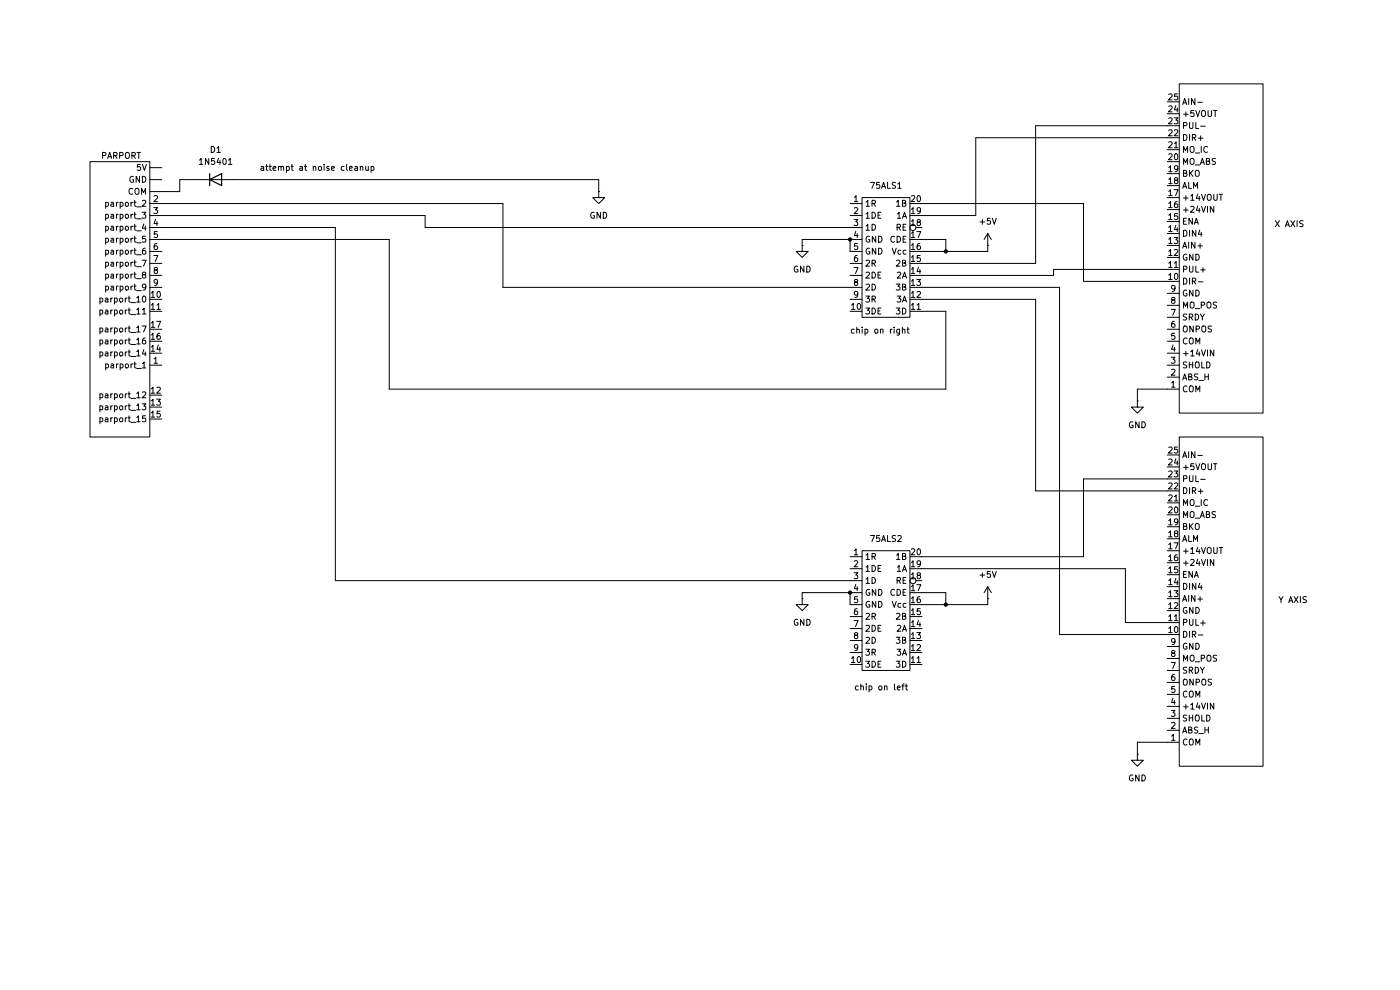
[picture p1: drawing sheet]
(kicad_sch
 (version 20260306)
 (generator "eeschema")
 (generator_version "10.0")
 (paper "A4")
 (lib_symbols
  (symbol "Diode:1N5401"
   (pin_numbers (hide yes))
   (pin_names (hide yes)) (exclude_from_sim no) (in_bom yes) (on_board yes)
   (in_pos_files yes)
   (duplicate_pin_numbers_are_jumpers no)
   (property "Reference" "D" (at 0 2.54 0) (show_name no) (do_not_autoplace no) (effects (font (size 1.27 1.27))))
   (property "Value" "1N5401" (at 0 -2.54 0) (show_name no) (do_not_autoplace no) (effects (font (size 1.27 1.27))))
   (property "Footprint" "Diode_THT:D_DO-201AD_P15.24mm_Horizontal" (at 0 -4.445 0) (show_name no) (do_not_autoplace no) (hide yes) (effects (font (size 1.27 1.27))))
   (property "Datasheet" "http://www.vishay.com/docs/88516/1n5400.pdf" (at 0 0 0) (show_name no) (do_not_autoplace no) (hide yes) (effects (font (size 1.27 1.27))))
   (property "Description" "100V 3A General Purpose Rectifier Diode, DO-201AD" (at 0 0 0) (show_name no) (do_not_autoplace no) (hide yes) (effects (font (size 1.27 1.27))))
   (property "Sim.Device" "D" (at 0 0 0) (show_name no) (do_not_autoplace no) (hide yes) (effects (font (size 1.27 1.27))))
   (property "Sim.Pins" "1=K 2=A" (at 0 0 0) (show_name no) (do_not_autoplace no) (hide yes) (effects (font (size 1.27 1.27))))
   (symbol "1N5401_0_1"
    (polyline (pts (xy -1.27 1.27) (xy -1.27 -1.27)) (stroke (width 0.254) (type default)) (fill (type none)))
    (polyline (pts (xy 1.27 1.27) (xy 1.27 -1.27) (xy -1.27 0) (xy 1.27 1.27)) (stroke (width 0.254) (type default)) (fill (type none)))
    (polyline (pts (xy 1.27 0) (xy -1.27 0)) (stroke (width 0) (type default)) (fill (type none))))
   (symbol "1N5401_1_1"
    (pin passive line (at -3.81 0 0) (length 2.54) (name "K" (effects (font (size 1.27 1.27)))) (number "1" (effects (font (size 1.27 1.27)))))
    (pin passive line (at 3.81 0 180) (length 2.54) (name "A" (effects (font (size 1.27 1.27)))) (number "2" (effects (font (size 1.27 1.27))))))
   (embedded_fonts no))
  (symbol "kl_parts:75ALS171" (exclude_from_sim no) (in_bom yes) (on_board yes)
   (in_pos_files yes)
   (duplicate_pin_numbers_are_jumpers no)
   (property "Reference" "75ALS171" (at 1.524 6.604 0) (show_name no) (do_not_autoplace no) (effects (font (size 1.27 1.27))))
   (property "Value" "" (at 0 0 0) (show_name no) (do_not_autoplace no) (effects (font (size 1.27 1.27))))
   (property "Footprint" "" (at 0 0 0) (show_name no) (do_not_autoplace no) (hide yes) (effects (font (size 1.27 1.27))))
   (property "Datasheet" "" (at 0 0 0) (show_name no) (do_not_autoplace no) (hide yes) (effects (font (size 1.27 1.27))))
   (property "Description" "" (at 0 0 0) (show_name no) (do_not_autoplace no) (hide yes) (effects (font (size 1.27 1.27))))
   (symbol "75ALS171_0_1"
    (rectangle (start -3.81 5.08) (end 6.35 -20.32) (stroke (width 0) (type default)) (fill (type none))))
   (symbol "75ALS171_1_1"
    (pin input line (at -6.35 3.81 0) (length 2.54) (name "1R" (effects (font (size 1.27 1.27)))) (number "1" (effects (font (size 1.27 1.27)))))
    (pin input line (at -6.35 1.27 0) (length 2.54) (name "1DE" (effects (font (size 1.27 1.27)))) (number "2" (effects (font (size 1.27 1.27)))))
    (pin input line (at -6.35 -1.27 0) (length 2.54) (name "1D" (effects (font (size 1.27 1.27)))) (number "3" (effects (font (size 1.27 1.27)))))
    (pin power_in line (at -6.35 -3.81 0) (length 2.54) (name "GND" (effects (font (size 1.27 1.27)))) (number "4" (effects (font (size 1.27 1.27)))))
    (pin power_in line (at -6.35 -6.35 0) (length 2.54) (name "GND" (effects (font (size 1.27 1.27)))) (number "5" (effects (font (size 1.27 1.27)))))
    (pin input line (at -6.35 -8.89 0) (length 2.54) (name "2R" (effects (font (size 1.27 1.27)))) (number "6" (effects (font (size 1.27 1.27)))))
    (pin input line (at -6.35 -11.43 0) (length 2.54) (name "2DE" (effects (font (size 1.27 1.27)))) (number "7" (effects (font (size 1.27 1.27)))))
    (pin input line (at -6.35 -13.97 0) (length 2.54) (name "2D" (effects (font (size 1.27 1.27)))) (number "8" (effects (font (size 1.27 1.27)))))
    (pin input line (at -6.35 -16.51 0) (length 2.54) (name "3R" (effects (font (size 1.27 1.27)))) (number "9" (effects (font (size 1.27 1.27)))))
    (pin input line (at -6.35 -19.05 0) (length 2.54) (name "3DE" (effects (font (size 1.27 1.27)))) (number "10" (effects (font (size 1.27 1.27)))))
    (pin input line (at 8.89 -19.05 180) (length 2.54) (name "3D" (effects (font (size 1.27 1.27)))) (number "11" (effects (font (size 1.27 1.27)))))
    (pin input line (at 8.89 -16.51 180) (length 2.54) (name "3A" (effects (font (size 1.27 1.27)))) (number "12" (effects (font (size 1.27 1.27)))))
    (pin input line (at 8.89 -13.97 180) (length 2.54) (name "3B" (effects (font (size 1.27 1.27)))) (number "13" (effects (font (size 1.27 1.27)))))
    (pin input line (at 8.89 -11.43 180) (length 2.54) (name "2A" (effects (font (size 1.27 1.27)))) (number "14" (effects (font (size 1.27 1.27)))))
    (pin input line (at 8.89 -8.89 180) (length 2.54) (name "2B" (effects (font (size 1.27 1.27)))) (number "15" (effects (font (size 1.27 1.27)))))
    (pin power_in line (at 8.89 -6.35 180) (length 2.54) (name "Vcc" (effects (font (size 1.27 1.27)))) (number "16" (effects (font (size 1.27 1.27)))))
    (pin input line (at 8.89 -3.81 180) (length 2.54) (name "CDE" (effects (font (size 1.27 1.27)))) (number "17" (effects (font (size 1.27 1.27)))))
    (pin input inverted (at 8.89 -1.27 180) (length 2.54) (name "RE" (effects (font (size 1.27 1.27)))) (number "18" (effects (font (size 1.27 1.27)))))
    (pin input line (at 8.89 1.27 180) (length 2.54) (name "1A" (effects (font (size 1.27 1.27)))) (number "19" (effects (font (size 1.27 1.27)))))
    (pin input line (at 8.89 3.81 180) (length 2.54) (name "1B" (effects (font (size 1.27 1.27)))) (number "20" (effects (font (size 1.27 1.27))))))
   (embedded_fonts no))
  (symbol "kl_parts:CNC4PC" (exclude_from_sim no) (in_bom yes) (on_board yes)
   (in_pos_files yes)
   (duplicate_pin_numbers_are_jumpers no)
   (property "Reference" "U" (at 0 0 0) (show_name no) (do_not_autoplace no) (hide yes) (effects (font (size 1.27 1.27))))
   (property "Value" "" (at 0 0 0) (show_name no) (do_not_autoplace no) (effects (font (size 1.27 1.27))))
   (property "Footprint" "" (at 0 0 0) (show_name no) (do_not_autoplace no) (hide yes) (effects (font (size 1.27 1.27))))
   (property "Datasheet" "" (at 0 0 0) (show_name no) (do_not_autoplace no) (hide yes) (effects (font (size 1.27 1.27))))
   (property "Description" "" (at 0 0 0) (show_name no) (do_not_autoplace no) (hide yes) (effects (font (size 1.27 1.27))))
   (symbol "CNC4PC_0_1"
    (rectangle (start -6.35 35.56) (end 6.35 -22.86) (stroke (width 0) (type default)) (fill (type none))))
   (symbol "CNC4PC_1_1"
    (text "PARPORT" (at 0.254 36.83 0) (effects (font (size 1.27 1.27))))
    (pin power_in line (at 8.89 34.29 180) (length 2.54) (name "5V" (effects (font (size 1.27 1.27)))) (number "" (effects (font (size 1.27 1.27)))))
    (pin power_in line (at 8.89 31.75 180) (length 2.54) (name "GND" (effects (font (size 1.27 1.27)))) (number "" (effects (font (size 1.27 1.27)))))
    (pin power_in line (at 8.89 29.21 180) (length 2.54) (name "COM" (effects (font (size 1.27 1.27)))) (number "" (effects (font (size 1.27 1.27)))))
    (pin output line (at 8.89 -7.62 180) (length 2.54) (name "parport_1" (effects (font (size 1.27 1.27)))) (number "1" (effects (font (size 1.27 1.27)))))
    (pin output line (at 8.89 26.67 180) (length 2.54) (name "parport_2" (effects (font (size 1.27 1.27)))) (number "2" (effects (font (size 1.27 1.27)))))
    (pin output line (at 8.89 24.13 180) (length 2.54) (name "parport_3" (effects (font (size 1.27 1.27)))) (number "3" (effects (font (size 1.27 1.27)))))
    (pin output line (at 8.89 21.59 180) (length 2.54) (name "parport_4" (effects (font (size 1.27 1.27)))) (number "4" (effects (font (size 1.27 1.27)))))
    (pin output line (at 8.89 19.05 180) (length 2.54) (name "parport_5" (effects (font (size 1.27 1.27)))) (number "5" (effects (font (size 1.27 1.27)))))
    (pin output line (at 8.89 16.51 180) (length 2.54) (name "parport_6" (effects (font (size 1.27 1.27)))) (number "6" (effects (font (size 1.27 1.27)))))
    (pin output line (at 8.89 13.97 180) (length 2.54) (name "parport_7" (effects (font (size 1.27 1.27)))) (number "7" (effects (font (size 1.27 1.27)))))
    (pin output line (at 8.89 11.43 180) (length 2.54) (name "parport_8" (effects (font (size 1.27 1.27)))) (number "8" (effects (font (size 1.27 1.27)))))
    (pin output line (at 8.89 8.89 180) (length 2.54) (name "parport_9" (effects (font (size 1.27 1.27)))) (number "9" (effects (font (size 1.27 1.27)))))
    (pin output line (at 8.89 6.35 180) (length 2.54) (name "parport_10" (effects (font (size 1.27 1.27)))) (number "10" (effects (font (size 1.27 1.27)))))
    (pin output line (at 8.89 3.81 180) (length 2.54) (name "parport_11" (effects (font (size 1.27 1.27)))) (number "11" (effects (font (size 1.27 1.27)))))
    (pin output line (at 8.89 -13.97 180) (length 2.54) (name "parport_12" (effects (font (size 1.27 1.27)))) (number "12" (effects (font (size 1.27 1.27)))))
    (pin output line (at 8.89 -16.51 180) (length 2.54) (name "parport_13" (effects (font (size 1.27 1.27)))) (number "13" (effects (font (size 1.27 1.27)))))
    (pin output line (at 8.89 -5.08 180) (length 2.54) (name "parport_14" (effects (font (size 1.27 1.27)))) (number "14" (effects (font (size 1.27 1.27)))))
    (pin output line (at 8.89 -19.05 180) (length 2.54) (name "parport_15" (effects (font (size 1.27 1.27)))) (number "15" (effects (font (size 1.27 1.27)))))
    (pin output line (at 8.89 -2.54 180) (length 2.54) (name "parport_16" (effects (font (size 1.27 1.27)))) (number "16" (effects (font (size 1.27 1.27)))))
    (pin output line (at 8.89 0 180) (length 2.54) (name "parport_17" (effects (font (size 1.27 1.27)))) (number "17" (effects (font (size 1.27 1.27))))))
   (embedded_fonts no))
  (symbol "kl_parts:DYN4" (exclude_from_sim no) (in_bom yes) (on_board yes)
   (in_pos_files yes)
   (duplicate_pin_numbers_are_jumpers no)
   (property "Reference" "DYN4" (at -10.414 39.37 0) (show_name no) (do_not_autoplace no) (hide yes) (effects (font (size 1.27 1.27))))
   (property "Value" "" (at 0 0 0) (show_name no) (do_not_autoplace no) (effects (font (size 1.27 1.27))))
   (property "Footprint" "" (at 0 0 0) (show_name no) (do_not_autoplace no) (hide yes) (effects (font (size 1.27 1.27))))
   (property "Datasheet" "" (at 0 0 0) (show_name no) (do_not_autoplace no) (hide yes) (effects (font (size 1.27 1.27))))
   (property "Description" "" (at 0 0 0) (show_name no) (do_not_autoplace no) (hide yes) (effects (font (size 1.27 1.27))))
   (symbol "DYN4_0_1"
    (rectangle (start -15.24 36.83) (end 2.54 -33.02) (stroke (width 0) (type default)) (fill (type none))))
   (symbol "DYN4_1_1"
    (pin power_in line (at -17.78 -27.94 0) (length 2.54) (name "COM" (effects (font (size 1.27 1.27)))) (number "1" (effects (font (size 1.27 1.27)))))
    (pin input line (at -17.78 -25.4 0) (length 2.54) (name "ABS_H" (effects (font (size 1.27 1.27)))) (number "2" (effects (font (size 1.27 1.27)))))
    (pin input line (at -17.78 -22.86 0) (length 2.54) (name "SHOLD" (effects (font (size 1.27 1.27)))) (number "3" (effects (font (size 1.27 1.27)))))
    (pin power_in line (at -17.78 -20.32 0) (length 2.54) (name "+14VIN" (effects (font (size 1.27 1.27)))) (number "4" (effects (font (size 1.27 1.27)))))
    (pin power_in line (at -17.78 -17.78 0) (length 2.54) (name "COM" (effects (font (size 1.27 1.27)))) (number "5" (effects (font (size 1.27 1.27)))))
    (pin input line (at -17.78 -15.24 0) (length 2.54) (name "ONPOS" (effects (font (size 1.27 1.27)))) (number "6" (effects (font (size 1.27 1.27)))))
    (pin input line (at -17.78 -12.7 0) (length 2.54) (name "SRDY" (effects (font (size 1.27 1.27)))) (number "7" (effects (font (size 1.27 1.27)))))
    (pin input line (at -17.78 -10.16 0) (length 2.54) (name "MO_POS" (effects (font (size 1.27 1.27)))) (number "8" (effects (font (size 1.27 1.27)))))
    (pin power_in line (at -17.78 -7.62 0) (length 2.54) (name "GND" (effects (font (size 1.27 1.27)))) (number "9" (effects (font (size 1.27 1.27)))))
    (pin input line (at -17.78 -5.08 0) (length 2.54) (name "DIR-" (effects (font (size 1.27 1.27)))) (number "10" (effects (font (size 1.27 1.27)))))
    (pin input line (at -17.78 -2.54 0) (length 2.54) (name "PUL+" (effects (font (size 1.27 1.27)))) (number "11" (effects (font (size 1.27 1.27)))))
    (pin power_in line (at -17.78 0 0) (length 2.54) (name "GND" (effects (font (size 1.27 1.27)))) (number "12" (effects (font (size 1.27 1.27)))))
    (pin input line (at -17.78 2.54 0) (length 2.54) (name "AIN+" (effects (font (size 1.27 1.27)))) (number "13" (effects (font (size 1.27 1.27)))))
    (pin input line (at -17.78 5.08 0) (length 2.54) (name "DIN4" (effects (font (size 1.27 1.27)))) (number "14" (effects (font (size 1.27 1.27)))))
    (pin input line (at -17.78 7.62 0) (length 2.54) (name "ENA" (effects (font (size 1.27 1.27)))) (number "15" (effects (font (size 1.27 1.27)))))
    (pin power_in line (at -17.78 10.16 0) (length 2.54) (name "+24VIN" (effects (font (size 1.27 1.27)))) (number "16" (effects (font (size 1.27 1.27)))))
    (pin power_out line (at -17.78 12.7 0) (length 2.54) (name "+14VOUT" (effects (font (size 1.27 1.27)))) (number "17" (effects (font (size 1.27 1.27)))))
    (pin input line (at -17.78 15.24 0) (length 2.54) (name "ALM" (effects (font (size 1.27 1.27)))) (number "18" (effects (font (size 1.27 1.27)))))
    (pin input line (at -17.78 17.78 0) (length 2.54) (name "BKO" (effects (font (size 1.27 1.27)))) (number "19" (effects (font (size 1.27 1.27)))))
    (pin input line (at -17.78 20.32 0) (length 2.54) (name "MO_ABS" (effects (font (size 1.27 1.27)))) (number "20" (effects (font (size 1.27 1.27)))))
    (pin input line (at -17.78 22.86 0) (length 2.54) (name "MO_IC" (effects (font (size 1.27 1.27)))) (number "21" (effects (font (size 1.27 1.27)))))
    (pin input line (at -17.78 25.4 0) (length 2.54) (name "DIR+" (effects (font (size 1.27 1.27)))) (number "22" (effects (font (size 1.27 1.27)))))
    (pin input line (at -17.78 27.94 0) (length 2.54) (name "PUL-" (effects (font (size 1.27 1.27)))) (number "23" (effects (font (size 1.27 1.27)))))
    (pin power_out line (at -17.78 30.48 0) (length 2.54) (name "+5VOUT" (effects (font (size 1.27 1.27)))) (number "24" (effects (font (size 1.27 1.27)))))
    (pin input line (at -17.78 33.02 0) (length 2.54) (name "AIN-" (effects (font (size 1.27 1.27)))) (number "25" (effects (font (size 1.27 1.27))))))
   (embedded_fonts no))
  (symbol "power:+5V"
   (power global)
   (pin_numbers (hide yes))
   (pin_names
    (offset 0) (hide yes)) (exclude_from_sim no) (in_bom yes) (on_board yes)
   (in_pos_files yes)
   (duplicate_pin_numbers_are_jumpers no)
   (property "Reference" "#PWR" (at 0 -3.81 0) (show_name no) (do_not_autoplace no) (hide yes) (effects (font (size 1.27 1.27))))
   (property "Value" "+5V" (at 0 3.556 0) (show_name no) (do_not_autoplace no) (effects (font (size 1.27 1.27))))
   (property "Footprint" "" (at 0 0 0) (show_name no) (do_not_autoplace no) (hide yes) (effects (font (size 1.27 1.27))))
   (property "Datasheet" "" (at 0 0 0) (show_name no) (do_not_autoplace no) (hide yes) (effects (font (size 1.27 1.27))))
   (property "Description" "Power symbol creates a global label with name \"+5V\"" (at 0 0 0) (show_name no) (do_not_autoplace no) (hide yes) (effects (font (size 1.27 1.27))))
   (symbol "+5V_0_1"
    (polyline (pts (xy -0.762 1.27) (xy 0 2.54)) (stroke (width 0) (type default)) (fill (type none)))
    (polyline (pts (xy 0 2.54) (xy 0.762 1.27)) (stroke (width 0) (type default)) (fill (type none)))
    (polyline (pts (xy 0 0) (xy 0 2.54)) (stroke (width 0) (type default)) (fill (type none))))
   (symbol "+5V_1_1"
    (pin power_in line (at 0 0 90) (length 0) (name "" (effects (font (size 1.27 1.27)))) (number "1" (effects (font (size 1.27 1.27))))))
   (embedded_fonts no))
  (symbol "power:GND"
   (power global)
   (pin_numbers (hide yes))
   (pin_names
    (offset 0) (hide yes)) (exclude_from_sim no) (in_bom yes) (on_board yes)
   (in_pos_files yes)
   (duplicate_pin_numbers_are_jumpers no)
   (property "Reference" "#PWR" (at 0 -6.35 0) (show_name no) (do_not_autoplace no) (hide yes) (effects (font (size 1.27 1.27))))
   (property "Value" "GND" (at 0 -3.81 0) (show_name no) (do_not_autoplace no) (effects (font (size 1.27 1.27))))
   (property "Footprint" "" (at 0 0 0) (show_name no) (do_not_autoplace no) (hide yes) (effects (font (size 1.27 1.27))))
   (property "Datasheet" "" (at 0 0 0) (show_name no) (do_not_autoplace no) (hide yes) (effects (font (size 1.27 1.27))))
   (property "Description" "Power symbol creates a global label with name \"GND\" , ground" (at 0 0 0) (show_name no) (do_not_autoplace no) (hide yes) (effects (font (size 1.27 1.27))))
   (symbol "GND_0_1"
    (polyline (pts (xy 0 0) (xy 0 -1.27) (xy 1.27 -1.27) (xy 0 -2.54) (xy -1.27 -1.27) (xy 0 -1.27)) (stroke (width 0) (type default)) (fill (type none))))
   (symbol "GND_1_1"
    (pin power_in line (at 0 0 270) (length 0) (name "" (effects (font (size 1.27 1.27)))) (number "1" (effects (font (size 1.27 1.27))))))
   (embedded_fonts no)))
 (text "attempt at noise cleanup\n"
  (exclude_from_sim no)
  (at 67.31 35.814 0)
  (effects (font (size 1.27 1.27))))
 (text "chip on right\n\n"
  (exclude_from_sim no)
  (at 186.69 71.374 0)
  (effects (font (size 1.27 1.27))))
 (text "chip on left\n\n"
  (exclude_from_sim no)
  (at 186.944 147.066 0)
  (effects (font (size 1.27 1.27))))
 (text "Y AXIS"
  (exclude_from_sim no)
  (at 274.32 127.508 0)
  (effects (font (size 1.27 1.27))))
 (text "X AXIS"
  (exclude_from_sim no)
  (at 273.558 47.752 0)
  (effects (font (size 1.27 1.27))))
 (junction
  (at 200.66 128.27)
  (diameter 0)
  (color 0 0 0 0))
 (junction
  (at 180.34 50.8)
  (diameter 0)
  (color 0 0 0 0))
 (junction
  (at 200.66 53.34)
  (diameter 0)
  (color 0 0 0 0))
 (junction
  (at 180.34 125.73)
  (diameter 0)
  (color 0 0 0 0))
 (wire
  (pts (xy 207.01 29.21) (xy 247.65 29.21))
  (stroke (width 0) (type default)))
 (wire
  (pts (xy 34.29 40.64) (xy 38.1 40.64))
  (stroke (width 0) (type default)))
 (wire
  (pts (xy 224.79 134.62) (xy 224.79 60.96))
  (stroke (width 0) (type default)))
 (wire
  (pts (xy 71.12 48.26) (xy 34.29 48.26))
  (stroke (width 0) (type default)))
 (wire
  (pts (xy 200.66 66.04) (xy 200.66 82.55))
  (stroke (width 0) (type default)))
 (wire
  (pts (xy 241.3 82.55) (xy 241.3 85.09))
  (stroke (width 0) (type default)))
 (wire
  (pts (xy 241.3 157.48) (xy 241.3 160.02))
  (stroke (width 0) (type default)))
 (wire
  (pts (xy 106.68 60.96) (xy 106.68 43.18))
  (stroke (width 0) (type default)))
 (wire
  (pts (xy 180.34 125.73) (xy 170.18 125.73))
  (stroke (width 0) (type default)))
 (wire
  (pts (xy 82.55 82.55) (xy 82.55 50.8))
  (stroke (width 0) (type default)))
 (wire
  (pts (xy 127 38.1) (xy 127 40.64))
  (stroke (width 0) (type default)))
 (wire
  (pts (xy 229.87 59.69) (xy 247.65 59.69))
  (stroke (width 0) (type default)))
 (wire
  (pts (xy 195.58 63.5) (xy 219.71 63.5))
  (stroke (width 0) (type default)))
 (wire
  (pts (xy 195.58 55.88) (xy 219.71 55.88))
  (stroke (width 0) (type default)))
 (wire
  (pts (xy 180.34 50.8) (xy 170.18 50.8))
  (stroke (width 0) (type default)))
 (wire
  (pts (xy 200.66 53.34) (xy 209.55 53.34))
  (stroke (width 0) (type default)))
 (wire
  (pts (xy 180.34 60.96) (xy 106.68 60.96))
  (stroke (width 0) (type default)))
 (wire
  (pts (xy 219.71 55.88) (xy 219.71 26.67))
  (stroke (width 0) (type default)))
 (wire
  (pts (xy 195.58 118.11) (xy 229.87 118.11))
  (stroke (width 0) (type default)))
 (wire
  (pts (xy 209.55 127) (xy 209.55 128.27))
  (stroke (width 0) (type default)))
 (wire
  (pts (xy 247.65 57.15) (xy 223.52 57.15))
  (stroke (width 0) (type default)))
 (wire
  (pts (xy 34.29 45.72) (xy 90.17 45.72))
  (stroke (width 0) (type default)))
 (wire
  (pts (xy 200.66 82.55) (xy 82.55 82.55))
  (stroke (width 0) (type default)))
 (wire
  (pts (xy 195.58 50.8) (xy 200.66 50.8))
  (stroke (width 0) (type default)))
 (wire
  (pts (xy 195.58 125.73) (xy 200.66 125.73))
  (stroke (width 0) (type default)))
 (wire
  (pts (xy 209.55 52.07) (xy 209.55 53.34))
  (stroke (width 0) (type default)))
 (wire
  (pts (xy 49.53 38.1) (xy 127 38.1))
  (stroke (width 0) (type default)))
 (wire
  (pts (xy 219.71 104.14) (xy 247.65 104.14))
  (stroke (width 0) (type default)))
 (wire
  (pts (xy 106.68 43.18) (xy 34.29 43.18))
  (stroke (width 0) (type default)))
 (wire
  (pts (xy 200.66 128.27) (xy 209.55 128.27))
  (stroke (width 0) (type default)))
 (wire
  (pts (xy 207.01 45.72) (xy 207.01 29.21))
  (stroke (width 0) (type default)))
 (wire
  (pts (xy 180.34 48.26) (xy 90.17 48.26))
  (stroke (width 0) (type default)))
 (wire
  (pts (xy 180.34 123.19) (xy 71.12 123.19))
  (stroke (width 0) (type default)))
 (wire
  (pts (xy 195.58 128.27) (xy 200.66 128.27))
  (stroke (width 0) (type default)))
 (wire
  (pts (xy 90.17 48.26) (xy 90.17 45.72))
  (stroke (width 0) (type default)))
 (wire
  (pts (xy 82.55 50.8) (xy 34.29 50.8))
  (stroke (width 0) (type default)))
 (wire
  (pts (xy 170.18 50.8) (xy 170.18 52.07))
  (stroke (width 0) (type default)))
 (wire
  (pts (xy 180.34 50.8) (xy 180.34 53.34))
  (stroke (width 0) (type default)))
 (wire
  (pts (xy 229.87 43.18) (xy 229.87 59.69))
  (stroke (width 0) (type default)))
 (wire
  (pts (xy 229.87 101.6) (xy 229.87 118.11))
  (stroke (width 0) (type default)))
 (wire
  (pts (xy 238.76 120.65) (xy 195.58 120.65))
  (stroke (width 0) (type default)))
 (wire
  (pts (xy 247.65 157.48) (xy 241.3 157.48))
  (stroke (width 0) (type default)))
 (wire
  (pts (xy 223.52 57.15) (xy 223.52 58.42))
  (stroke (width 0) (type default)))
 (wire
  (pts (xy 71.12 123.19) (xy 71.12 48.26))
  (stroke (width 0) (type default)))
 (wire
  (pts (xy 195.58 53.34) (xy 200.66 53.34))
  (stroke (width 0) (type default)))
 (wire
  (pts (xy 200.66 125.73) (xy 200.66 128.27))
  (stroke (width 0) (type default)))
 (wire
  (pts (xy 200.66 50.8) (xy 200.66 53.34))
  (stroke (width 0) (type default)))
 (wire
  (pts (xy 224.79 60.96) (xy 195.58 60.96))
  (stroke (width 0) (type default)))
 (wire
  (pts (xy 247.65 134.62) (xy 224.79 134.62))
  (stroke (width 0) (type default)))
 (wire
  (pts (xy 247.65 132.08) (xy 238.76 132.08))
  (stroke (width 0) (type default)))
 (wire
  (pts (xy 238.76 132.08) (xy 238.76 120.65))
  (stroke (width 0) (type default)))
 (wire
  (pts (xy 247.65 82.55) (xy 241.3 82.55))
  (stroke (width 0) (type default)))
 (wire
  (pts (xy 219.71 26.67) (xy 247.65 26.67))
  (stroke (width 0) (type default)))
 (wire
  (pts (xy 38.1 38.1) (xy 41.91 38.1))
  (stroke (width 0) (type default)))
 (wire
  (pts (xy 247.65 101.6) (xy 229.87 101.6))
  (stroke (width 0) (type default)))
 (wire
  (pts (xy 195.58 43.18) (xy 229.87 43.18))
  (stroke (width 0) (type default)))
 (wire
  (pts (xy 195.58 66.04) (xy 200.66 66.04))
  (stroke (width 0) (type default)))
 (wire
  (pts (xy 38.1 40.64) (xy 38.1 38.1))
  (stroke (width 0) (type default)))
 (wire
  (pts (xy 170.18 125.73) (xy 170.18 127))
  (stroke (width 0) (type default)))
 (wire
  (pts (xy 195.58 58.42) (xy 223.52 58.42))
  (stroke (width 0) (type default)))
 (wire
  (pts (xy 195.58 45.72) (xy 207.01 45.72))
  (stroke (width 0) (type default)))
 (wire
  (pts (xy 180.34 125.73) (xy 180.34 128.27))
  (stroke (width 0) (type default)))
 (wire
  (pts (xy 219.71 63.5) (xy 219.71 104.14))
  (stroke (width 0) (type default)))
 (symbol
  (lib_id "power:GND")
  (at 170.18 127 0)
  (unit 1)
  (body_style 1)
  (exclude_from_sim no)
  (in_bom yes)
  (on_board yes)
  (in_pos_files yes)
  (dnp no)
  (fields_autoplaced yes)
  (property "Reference" "#PWR04" (at 170.18 133.35 0) (hide yes) (show_name no) (do_not_autoplace no) (effects (font (size 1.27 1.27))))
  (property "Value" "GND" (at 170.18 132.08 0) (show_name no) (do_not_autoplace no) (effects (font (size 1.27 1.27))))
  (property "Footprint" "" (at 170.18 127 0) (hide yes) (show_name no) (do_not_autoplace no) (effects (font (size 1.27 1.27))))
  (property "Datasheet" "" (at 170.18 127 0) (hide yes) (show_name no) (do_not_autoplace no) (effects (font (size 1.27 1.27))))
  (property "Description" "Power symbol creates a global label with name \"GND\" , ground" (at 170.18 127 0) (hide yes) (show_name no) (do_not_autoplace no) (effects (font (size 1.27 1.27))))
  (pin "1"))
 (symbol
  (lib_id "power:GND")
  (at 241.3 160.02 0)
  (unit 1)
  (body_style 1)
  (exclude_from_sim no)
  (in_bom yes)
  (on_board yes)
  (in_pos_files yes)
  (dnp no)
  (fields_autoplaced yes)
  (property "Reference" "#PWR05" (at 241.3 166.37 0) (hide yes) (show_name no) (do_not_autoplace no) (effects (font (size 1.27 1.27))))
  (property "Value" "GND" (at 241.3 165.1 0) (show_name no) (do_not_autoplace no) (effects (font (size 1.27 1.27))))
  (property "Footprint" "" (at 241.3 160.02 0) (hide yes) (show_name no) (do_not_autoplace no) (effects (font (size 1.27 1.27))))
  (property "Datasheet" "" (at 241.3 160.02 0) (hide yes) (show_name no) (do_not_autoplace no) (effects (font (size 1.27 1.27))))
  (property "Description" "Power symbol creates a global label with name \"GND\" , ground" (at 241.3 160.02 0) (hide yes) (show_name no) (do_not_autoplace no) (effects (font (size 1.27 1.27))))
  (pin "1"))
 (symbol
  (lib_id "power:+5V")
  (at 209.55 127 0)
  (unit 1)
  (body_style 1)
  (exclude_from_sim no)
  (in_bom yes)
  (on_board yes)
  (in_pos_files yes)
  (dnp no)
  (fields_autoplaced yes)
  (property "Reference" "#PWR06" (at 209.55 130.81 0) (hide yes) (show_name no) (do_not_autoplace no) (effects (font (size 1.27 1.27))))
  (property "Value" "+5V" (at 209.55 121.92 0) (show_name no) (do_not_autoplace no) (effects (font (size 1.27 1.27))))
  (property "Footprint" "" (at 209.55 127 0) (hide yes) (show_name no) (do_not_autoplace no) (effects (font (size 1.27 1.27))))
  (property "Datasheet" "" (at 209.55 127 0) (hide yes) (show_name no) (do_not_autoplace no) (effects (font (size 1.27 1.27))))
  (property "Description" "Power symbol creates a global label with name \"+5V\"" (at 209.55 127 0) (hide yes) (show_name no) (do_not_autoplace no) (effects (font (size 1.27 1.27))))
  (pin "1"))
 (symbol
  (lib_id "kl_parts:CNC4PC")
  (at 25.4 69.85 0)
  (unit 1)
  (body_style 1)
  (exclude_from_sim no)
  (in_bom yes)
  (on_board yes)
  (in_pos_files yes)
  (dnp no)
  (fields_autoplaced yes)
  (property "Reference" "U2" (at 25.4 69.85 0) (hide yes) (show_name no) (do_not_autoplace no) (effects (font (size 1.27 1.27))))
  (property "Value" "" (at 25.4 69.85 0) (show_name no) (do_not_autoplace no) (effects (font (size 1.27 1.27))))
  (property "Footprint" "" (at 25.4 69.85 0) (hide yes) (show_name no) (do_not_autoplace no) (effects (font (size 1.27 1.27))))
  (property "Datasheet" "" (at 25.4 69.85 0) (hide yes) (show_name no) (do_not_autoplace no) (effects (font (size 1.27 1.27))))
  (property "Description" "" (at 25.4 69.85 0) (hide yes) (show_name no) (do_not_autoplace no) (effects (font (size 1.27 1.27))))
  (pin "11")
  (pin "12")
  (pin "5")
  (pin "17")
  (pin "2")
  (pin "1")
  (pin "")
  (pin "13")
  (pin "8")
  (pin "6")
  (pin "15")
  (pin "16")
  (pin "14")
  (pin "7")
  (pin "")
  (pin "10")
  (pin "3")
  (pin "")
  (pin "4")
  (pin "9"))
 (symbol
  (lib_id "kl_parts:DYN4")
  (at 265.43 129.54 0)
  (unit 1)
  (body_style 1)
  (exclude_from_sim no)
  (in_bom yes)
  (on_board yes)
  (in_pos_files yes)
  (dnp no)
  (fields_autoplaced yes)
  (property "Reference" "DYN2" (at 255.016 90.17 0) (hide yes) (show_name no) (do_not_autoplace no) (effects (font (size 1.27 1.27))))
  (property "Value" "" (at 265.43 129.54 0) (show_name no) (do_not_autoplace no) (effects (font (size 1.27 1.27))))
  (property "Footprint" "" (at 265.43 129.54 0) (hide yes) (show_name no) (do_not_autoplace no) (effects (font (size 1.27 1.27))))
  (property "Datasheet" "" (at 265.43 129.54 0) (hide yes) (show_name no) (do_not_autoplace no) (effects (font (size 1.27 1.27))))
  (property "Description" "" (at 265.43 129.54 0) (hide yes) (show_name no) (do_not_autoplace no) (effects (font (size 1.27 1.27))))
  (pin "15")
  (pin "14")
  (pin "25")
  (pin "13")
  (pin "3")
  (pin "6")
  (pin "7")
  (pin "2")
  (pin "5")
  (pin "4")
  (pin "16")
  (pin "22")
  (pin "1")
  (pin "23")
  (pin "18")
  (pin "10")
  (pin "21")
  (pin "9")
  (pin "19")
  (pin "8")
  (pin "11")
  (pin "20")
  (pin "12")
  (pin "17")
  (pin "24"))
 (symbol
  (lib_id "power:GND")
  (at 170.18 52.07 0)
  (unit 1)
  (body_style 1)
  (exclude_from_sim no)
  (in_bom yes)
  (on_board yes)
  (in_pos_files yes)
  (dnp no)
  (fields_autoplaced yes)
  (property "Reference" "#PWR03" (at 170.18 58.42 0) (hide yes) (show_name no) (do_not_autoplace no) (effects (font (size 1.27 1.27))))
  (property "Value" "GND" (at 170.18 57.15 0) (show_name no) (do_not_autoplace no) (effects (font (size 1.27 1.27))))
  (property "Footprint" "" (at 170.18 52.07 0) (hide yes) (show_name no) (do_not_autoplace no) (effects (font (size 1.27 1.27))))
  (property "Datasheet" "" (at 170.18 52.07 0) (hide yes) (show_name no) (do_not_autoplace no) (effects (font (size 1.27 1.27))))
  (property "Description" "Power symbol creates a global label with name \"GND\" , ground" (at 170.18 52.07 0) (hide yes) (show_name no) (do_not_autoplace no) (effects (font (size 1.27 1.27))))
  (pin "1"))
 (symbol
  (lib_id "kl_parts:75ALS171")
  (at 186.69 121.92 0)
  (unit 1)
  (body_style 1)
  (exclude_from_sim no)
  (in_bom yes)
  (on_board yes)
  (in_pos_files yes)
  (dnp no)
  (fields_autoplaced yes)
  (property "Reference" "75ALS2" (at 187.96 114.3 0) (show_name no) (do_not_autoplace no) (effects (font (size 1.27 1.27))))
  (property "Value" "" (at 186.69 121.92 0) (show_name no) (do_not_autoplace no) (effects (font (size 1.27 1.27))))
  (property "Footprint" "" (at 186.69 121.92 0) (hide yes) (show_name no) (do_not_autoplace no) (effects (font (size 1.27 1.27))))
  (property "Datasheet" "" (at 186.69 121.92 0) (hide yes) (show_name no) (do_not_autoplace no) (effects (font (size 1.27 1.27))))
  (property "Description" "" (at 186.69 121.92 0) (hide yes) (show_name no) (do_not_autoplace no) (effects (font (size 1.27 1.27))))
  (pin "14")
  (pin "9")
  (pin "11")
  (pin "16")
  (pin "12")
  (pin "10")
  (pin "3")
  (pin "6")
  (pin "7")
  (pin "2")
  (pin "5")
  (pin "4")
  (pin "17")
  (pin "1")
  (pin "8")
  (pin "19")
  (pin "18")
  (pin "15")
  (pin "20")
  (pin "13"))
 (symbol
  (lib_id "power:+5V")
  (at 209.55 52.07 0)
  (unit 1)
  (body_style 1)
  (exclude_from_sim no)
  (in_bom yes)
  (on_board yes)
  (in_pos_files yes)
  (dnp no)
  (fields_autoplaced yes)
  (property "Reference" "#PWR01" (at 209.55 55.88 0) (hide yes) (show_name no) (do_not_autoplace no) (effects (font (size 1.27 1.27))))
  (property "Value" "+5V" (at 209.55 46.99 0) (show_name no) (do_not_autoplace no) (effects (font (size 1.27 1.27))))
  (property "Footprint" "" (at 209.55 52.07 0) (hide yes) (show_name no) (do_not_autoplace no) (effects (font (size 1.27 1.27))))
  (property "Datasheet" "" (at 209.55 52.07 0) (hide yes) (show_name no) (do_not_autoplace no) (effects (font (size 1.27 1.27))))
  (property "Description" "Power symbol creates a global label with name \"+5V\"" (at 209.55 52.07 0) (hide yes) (show_name no) (do_not_autoplace no) (effects (font (size 1.27 1.27))))
  (pin "1"))
 (symbol
  (lib_id "kl_parts:75ALS171")
  (at 186.69 46.99 0)
  (unit 1)
  (body_style 1)
  (exclude_from_sim no)
  (in_bom yes)
  (on_board yes)
  (in_pos_files yes)
  (dnp no)
  (fields_autoplaced yes)
  (property "Reference" "75ALS1" (at 187.96 39.37 0) (show_name no) (do_not_autoplace no) (effects (font (size 1.27 1.27))))
  (property "Value" "" (at 186.69 46.99 0) (show_name no) (do_not_autoplace no) (effects (font (size 1.27 1.27))))
  (property "Footprint" "" (at 186.69 46.99 0) (hide yes) (show_name no) (do_not_autoplace no) (effects (font (size 1.27 1.27))))
  (property "Datasheet" "" (at 186.69 46.99 0) (hide yes) (show_name no) (do_not_autoplace no) (effects (font (size 1.27 1.27))))
  (property "Description" "" (at 186.69 46.99 0) (hide yes) (show_name no) (do_not_autoplace no) (effects (font (size 1.27 1.27))))
  (pin "14")
  (pin "9")
  (pin "11")
  (pin "16")
  (pin "12")
  (pin "10")
  (pin "3")
  (pin "6")
  (pin "7")
  (pin "2")
  (pin "5")
  (pin "4")
  (pin "17")
  (pin "1")
  (pin "8")
  (pin "19")
  (pin "18")
  (pin "15")
  (pin "20")
  (pin "13"))
 (symbol
  (lib_id "kl_parts:DYN4")
  (at 265.43 54.61 0)
  (unit 1)
  (body_style 1)
  (exclude_from_sim no)
  (in_bom yes)
  (on_board yes)
  (in_pos_files yes)
  (dnp no)
  (fields_autoplaced yes)
  (property "Reference" "DYN1" (at 255.016 15.24 0) (hide yes) (show_name no) (do_not_autoplace no) (effects (font (size 1.27 1.27))))
  (property "Value" "" (at 265.43 54.61 0) (show_name no) (do_not_autoplace no) (effects (font (size 1.27 1.27))))
  (property "Footprint" "" (at 265.43 54.61 0) (hide yes) (show_name no) (do_not_autoplace no) (effects (font (size 1.27 1.27))))
  (property "Datasheet" "" (at 265.43 54.61 0) (hide yes) (show_name no) (do_not_autoplace no) (effects (font (size 1.27 1.27))))
  (property "Description" "" (at 265.43 54.61 0) (hide yes) (show_name no) (do_not_autoplace no) (effects (font (size 1.27 1.27))))
  (pin "15")
  (pin "14")
  (pin "25")
  (pin "13")
  (pin "3")
  (pin "6")
  (pin "7")
  (pin "2")
  (pin "5")
  (pin "4")
  (pin "16")
  (pin "22")
  (pin "1")
  (pin "23")
  (pin "18")
  (pin "10")
  (pin "21")
  (pin "9")
  (pin "19")
  (pin "8")
  (pin "11")
  (pin "20")
  (pin "12")
  (pin "17")
  (pin "24"))
 (symbol
  (lib_id "Diode:1N5401")
  (at 45.72 38.1 0)
  (unit 1)
  (body_style 1)
  (exclude_from_sim no)
  (in_bom yes)
  (on_board yes)
  (in_pos_files yes)
  (dnp no)
  (fields_autoplaced yes)
  (property "Reference" "D1" (at 45.72 31.75 0) (show_name no) (do_not_autoplace no) (effects (font (size 1.27 1.27))))
  (property "Value" "1N5401" (at 45.72 34.29 0) (show_name no) (do_not_autoplace no) (effects (font (size 1.27 1.27))))
  (property "Footprint" "Diode_THT:D_DO-201AD_P15.24mm_Horizontal" (at 45.72 42.545 0) (hide yes) (show_name no) (do_not_autoplace no) (effects (font (size 1.27 1.27))))
  (property "Datasheet" "http://www.vishay.com/docs/88516/1n5400.pdf" (at 45.72 38.1 0) (hide yes) (show_name no) (do_not_autoplace no) (effects (font (size 1.27 1.27))))
  (property "Description" "100V 3A General Purpose Rectifier Diode, DO-201AD" (at 45.72 38.1 0) (hide yes) (show_name no) (do_not_autoplace no) (effects (font (size 1.27 1.27))))
  (property "Sim.Device" "D" (at 45.72 38.1 0) (hide yes) (show_name no) (do_not_autoplace no) (effects (font (size 1.27 1.27))))
  (property "Sim.Pins" "1=K 2=A" (at 45.72 38.1 0) (hide yes) (show_name no) (do_not_autoplace no) (effects (font (size 1.27 1.27))))
  (pin "2")
  (pin "1"))
 (symbol
  (lib_id "power:GND")
  (at 127 40.64 0)
  (unit 1)
  (body_style 1)
  (exclude_from_sim no)
  (in_bom yes)
  (on_board yes)
  (in_pos_files yes)
  (dnp no)
  (fields_autoplaced yes)
  (property "Reference" "#PWR07" (at 127 46.99 0) (hide yes) (show_name no) (do_not_autoplace no) (effects (font (size 1.27 1.27))))
  (property "Value" "GND" (at 127 45.72 0) (show_name no) (do_not_autoplace no) (effects (font (size 1.27 1.27))))
  (property "Footprint" "" (at 127 40.64 0) (hide yes) (show_name no) (do_not_autoplace no) (effects (font (size 1.27 1.27))))
  (property "Datasheet" "" (at 127 40.64 0) (hide yes) (show_name no) (do_not_autoplace no) (effects (font (size 1.27 1.27))))
  (property "Description" "Power symbol creates a global label with name \"GND\" , ground" (at 127 40.64 0) (hide yes) (show_name no) (do_not_autoplace no) (effects (font (size 1.27 1.27))))
  (pin "1"))
 (symbol
  (lib_id "power:GND")
  (at 241.3 85.09 0)
  (unit 1)
  (body_style 1)
  (exclude_from_sim no)
  (in_bom yes)
  (on_board yes)
  (in_pos_files yes)
  (dnp no)
  (fields_autoplaced yes)
  (property "Reference" "#PWR02" (at 241.3 91.44 0) (hide yes) (show_name no) (do_not_autoplace no) (effects (font (size 1.27 1.27))))
  (property "Value" "GND" (at 241.3 90.17 0) (show_name no) (do_not_autoplace no) (effects (font (size 1.27 1.27))))
  (property "Footprint" "" (at 241.3 85.09 0) (hide yes) (show_name no) (do_not_autoplace no) (effects (font (size 1.27 1.27))))
  (property "Datasheet" "" (at 241.3 85.09 0) (hide yes) (show_name no) (do_not_autoplace no) (effects (font (size 1.27 1.27))))
  (property "Description" "Power symbol creates a global label with name \"GND\" , ground" (at 241.3 85.09 0) (hide yes) (show_name no) (do_not_autoplace no) (effects (font (size 1.27 1.27))))
  (pin "1"))
 (sheet_instances
  (path ""
   (page "1")))
 (embedded_fonts no))
